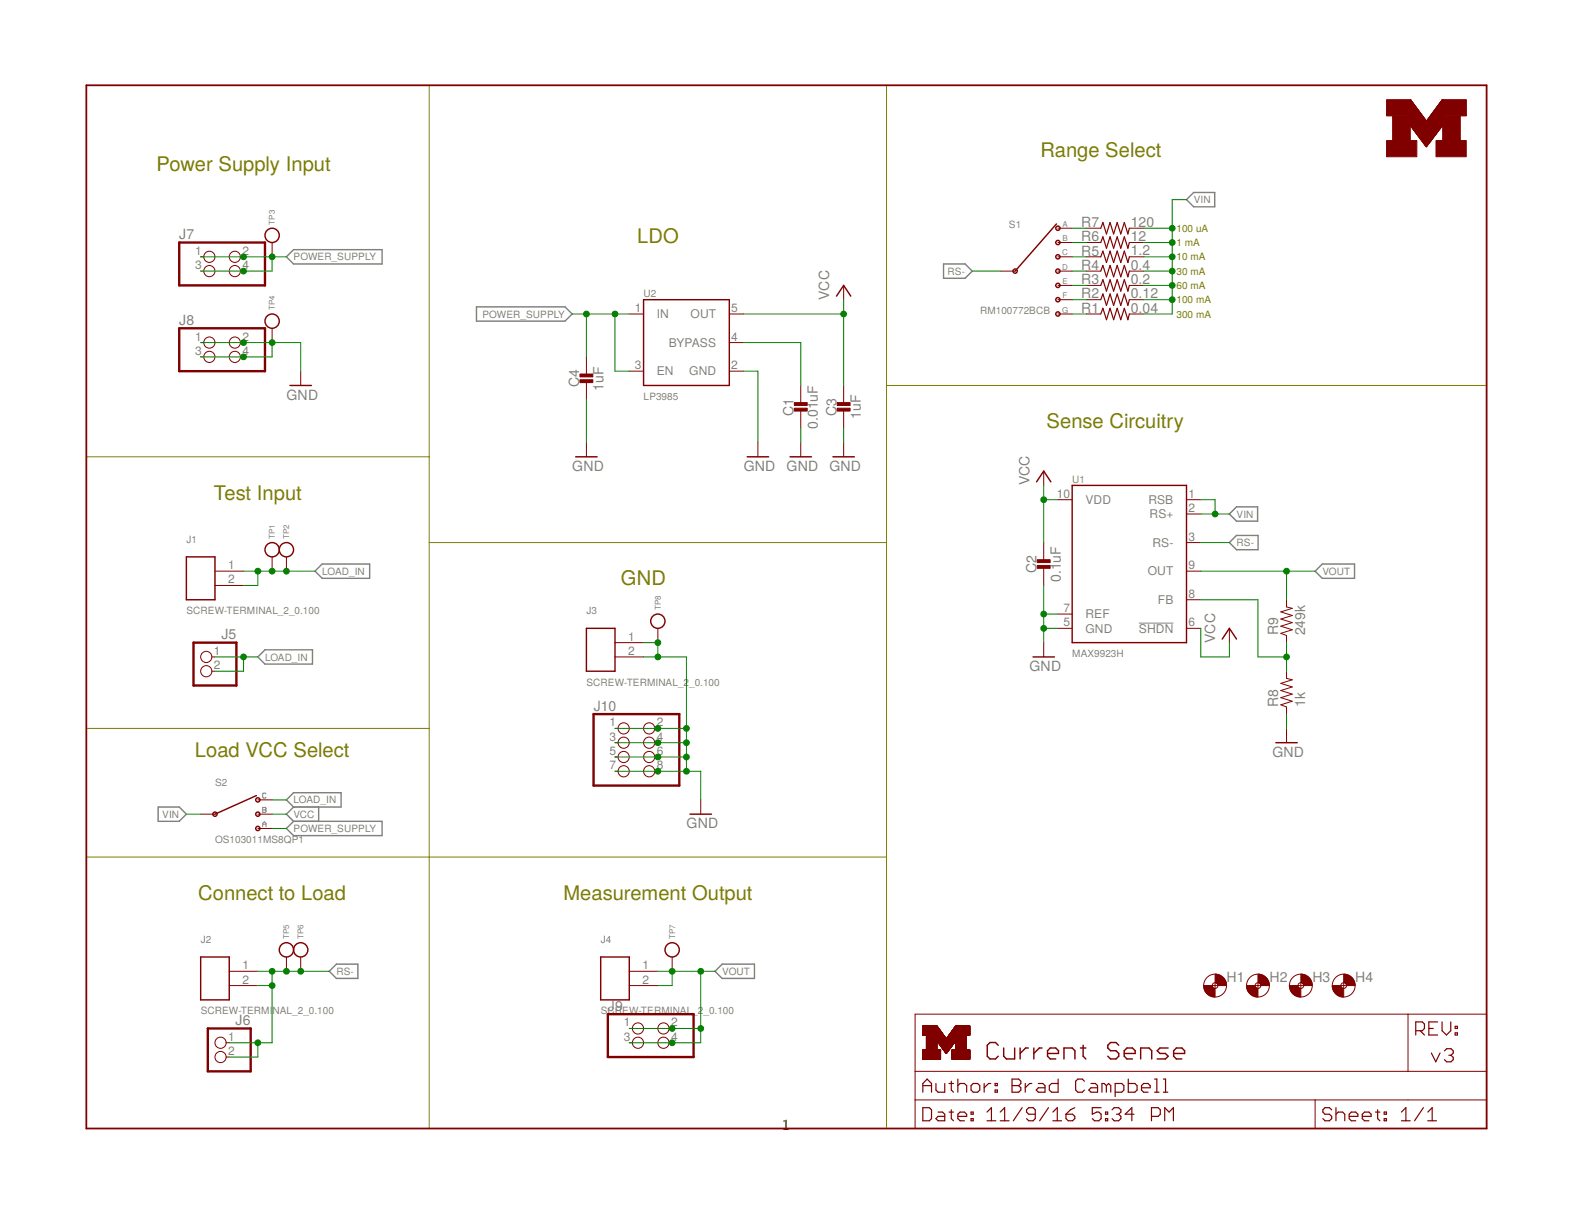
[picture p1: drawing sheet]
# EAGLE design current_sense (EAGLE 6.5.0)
AUTHOR: Brad Campbell; REV: v3; TITLE: Current Sense
FRAME1 (LETTER_L_UMICH): HEIGHT: 8.5in; WIDTH: 11in

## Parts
C1  0.01uF  CAPACITOR0603_CAP  [0603_CAP]
C2  0.1uF  CAPACITOR0603_CAP  [0603_CAP]
C3  1uF  CAPACITOR0603_CAP  [0603_CAP]
C4  1uF  CAPACITOR0603_CAP  [0603_CAP]
H1  MOUNT-HOLE3.2  [3,2]
H2  MOUNT-HOLE3.2  [3,2]
H3  MOUNT-HOLE3.2  [3,2]
H4  MOUNT-HOLE3.2  [3,2]
J1  SCREW-TERMINAL_2_0.100  [CONN_BLOCK_2]
J2  SCREW-TERMINAL_2_0.100  [CONN_BLOCK_2]
J3  SCREW-TERMINAL_2_0.100  [CONN_BLOCK_2]
J4  SCREW-TERMINAL_2_0.100  [CONN_BLOCK_2]
J5  PINHD-1X2  [1X02]
J6  PINHD-1X2  [1X02]
J7  PINHD-2X2  [2X02]
J8  PINHD-2X2  [2X02]
J9  PINHD-2X2  [2X02]
J10  PINHD-2X4  [2X04]
LOGO2  UMICH_SOLID_MEDIUM  [UMICH_SOLID_200MIL]
R1  0.04  R-US_R1206  [R1206]
R2  0.12  R-US_R1206  [R1206]
R3  0.2  R-US_R1206  [R1206]
R4  0.4  R-US_R1206  [R1206]
R5  1.2  R-US_R0805  [R0805]
R6  12  R-US_R0805  [R0805]
R7  120  R-US_R0805  [R0805]
R8  1k  RESISTOR0603_RES  [0603-RES]
R9  249k  RESISTOR0603_RES  [0603-RES]
S1  RM100772BCB  [RM-SWITCH]
S2  OS103011MS8QP1  [OS102011MS8QP1]
TP1  TEST_POINT_0.040IN  [TESTPOINT_0.040IN]
TP2  TEST_POINT_0.040IN  [TESTPOINT_0.040IN]
TP3  TEST_POINT_0.040IN  [TESTPOINT_0.040IN]
TP4  TEST_POINT_0.040IN  [TESTPOINT_0.040IN]
TP5  TEST_POINT_0.040IN  [TESTPOINT_0.040IN]
TP6  TEST_POINT_0.040IN  [TESTPOINT_0.040IN]
TP7  TEST_POINT_0.040IN  [TESTPOINT_0.040IN]
TP8  TEST_POINT_0.112IN  [TESTPOINT_0.112IN]
U1  MAX9923H  [UMAX10]
U2  LP3985  [R-PDSO-G5]

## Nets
GND: C1.2 C2.2 C3.2 C4.2 J3.1 J3.2 J8.1 J8.2 J8.3 J8.4 J10.1 J10.2 J10.3 J10.4 J10.5 J10.6 J10.7 J10.8 R8.1 TP4.TESTPOINT TP8.1(TESTPOINT) U1.5(GND) U1.7(REF) U2.2(GND)
LOAD_IN: J1.1 J1.2 J5.1 J5.2 S2.4 TP1.TESTPOINT TP2.TESTPOINT
N$1: R7.1 S1.1(A)
N$2: R6.1 S1.2(B)
N$3: R5.1 S1.3(C)
N$4: R4.1 S1.4(D)
N$5: R3.1 S1.5(E)
N$6: R2.1 S1.6(F)
N$7: R8.2 R9.1 U1.8(FB)
N$8: C1.1 U2.4(BYPASS)
N$9: R1.1 S1.7(G)
POWER_SUPPLY: C4.1 J7.1 J7.2 J7.3 J7.4 S2.1 TP3.TESTPOINT U2.1(IN) U2.3(EN)
RS-: J2.1 J2.2 J6.1 J6.2 S1.C(INPUT) TP5.TESTPOINT TP6.TESTPOINT U1.3(RS-)
VCC: C2.1 C3.1 S2.3 U1.6(!SHDN) U1.10(VDD) U2.5(OUT)
VIN: R1.2 R2.2 R3.2 R4.2 R5.2 R6.2 R7.2 S2.2(C) U1.1(RSB) U1.2(RS+)
VOUT: J4.1 J4.2 J9.1 J9.2 J9.3 J9.4 R9.2 TP7.TESTPOINT U1.9(OUT)

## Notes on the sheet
- Range Select
- Power Supply Input
- 100 uA
- LDO | 1 mA
- 10 mA
- 30 mA
- 60 mA
- 100 mA
- 300 mA
- Sense Circuitry
- Test Input
- GND
- Load VCC Select
- Connect to Load | Measurement Output
